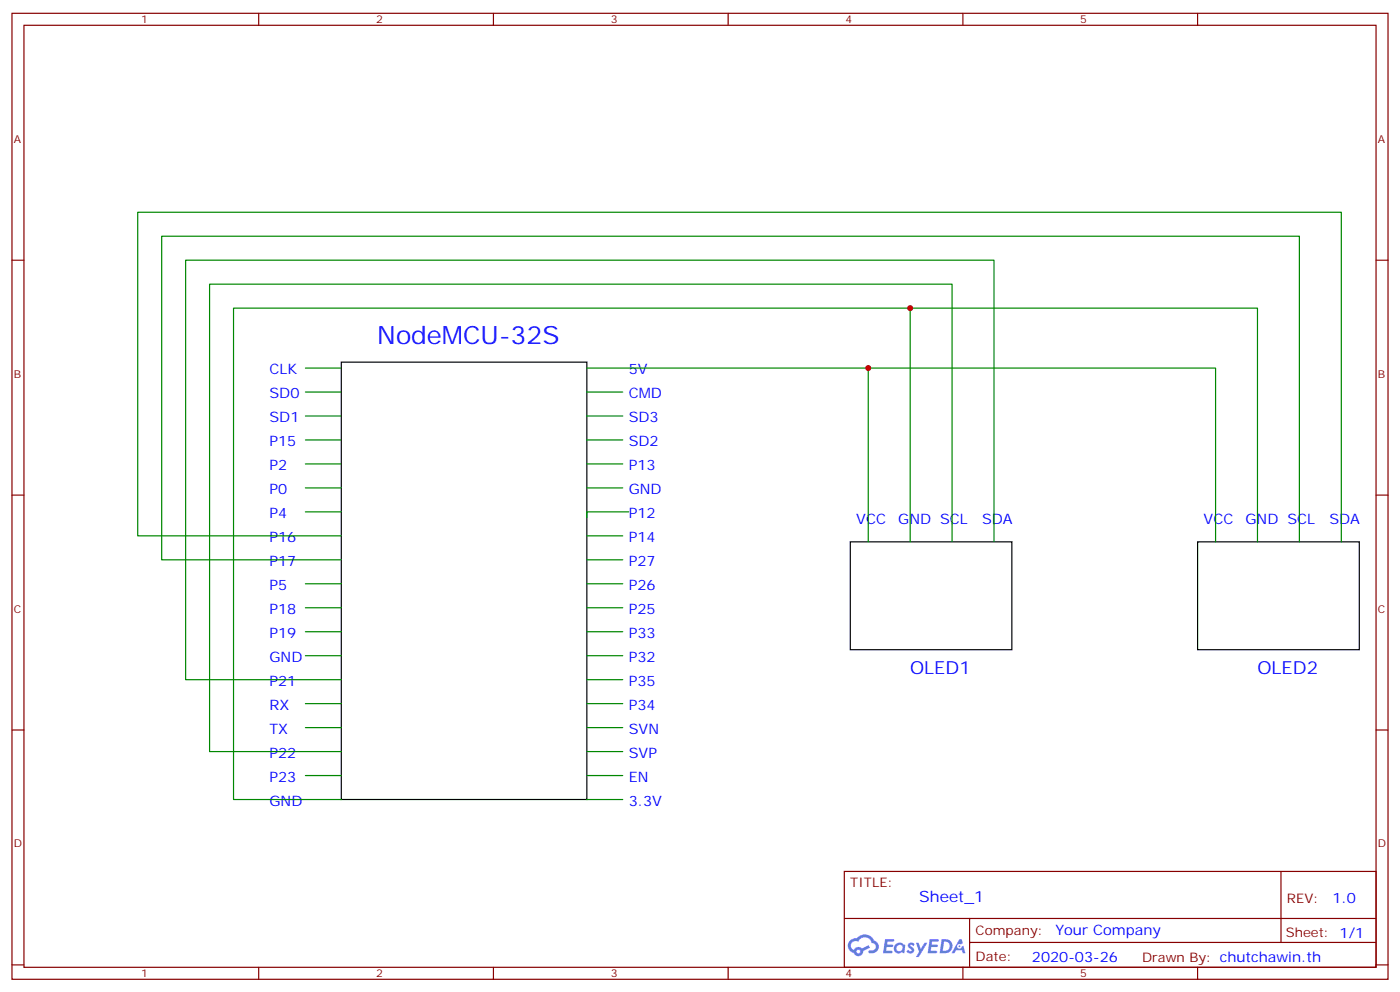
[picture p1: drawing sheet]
<svg xmlns="http://www.w3.org/2000/svg" width="412mm" height="292mm" viewBox="0 0 412 292" stroke-linecap="round" stroke-linejoin="round" font-family="sans-serif">
<path d="M100.5 106.6h72.4v128.7h-72.4zM250.5 159.5h47.6v31.7h-47.6zM352.8 159.5h47.6v31.7h-47.6z" fill="none" stroke="#000" stroke-width=".35"/>
<g fill="none" stroke="#870000" stroke-width=".35">
<path d="M3.5 3.9h405.4v284.4h-405.4zM7.1 7.4h398.2v277.3h-398.2zM76.2 3.9v3.5M145.3 3.9v3.5M214.5 3.9v3.5M283.6 3.9v3.5M352.8 3.9v3.5M3.5 76.6h3.6M405.3 76.6h3.6M3.5 145.7h3.6M405.3 145.7h3.6M3.5 214.9h3.6"/>
<path d="M405.3 214.9h3.6M248.7 256.5h156.6v28.2h-156.6zM377.3 256.5v20.9M248.7 270.4h156.5M285.6 277.4h119.6M285.6 270.4v14.1M3.5 284h3.6M76.2 284.7v3.6M145.3 284.7v3.6M214.5 284.7v3.6M283.6 284.7v3.6M352.8 284.7v3.6"/>
<path d="M405.3 284h3.6"/>
</g>
<g fill="#5487ff">
<path d="M267.7 277.7a1.22 1.22 0 0 1 1.7 .2l-.4 .6a.47 .47 0 0 0-.3-.4 .47 .47 0 0 0-.5 .2l.1 .2a1.14 1.14 0 0 1 .8 1.8 1.14 1.14 0 0 1-1.9 0l-.2-.2 .5-.6 .7 .5a.29 .29 0 0 0 .3-.3 .29 .29 0 0 0-.2-.3 1.04 1.04 0 0 1-.6-1.7z"/>
<path d="M260.7 276.4h2.4l.3 .2-.2 .5-1.8 .1-.1 .8h1.5l.3 .4-.3 .4h-1.6l-.2 1.1h1.7l.2 .3-.2 .3-2.6 .1z"/>
<path d="M273.8 276.4h2.4l.3 .2-.1 .5-1.8 .1-.2 .8h1.6l.3 .4-.4 .4h-1.6l-.1 1.1h1.7l.2 .3-.2 .3-2.6 .1z"/>
<path d="M282.6 276.4h.7l.3 1.3-.6 .3a.69 .69 0 0 0-1 .3 .69 .69 0 0 0 .4 .9 .69 .69 0 0 0 .9-.6l.5-.2 .6 2.2h-.8l-.2-.9h-1.8l-.5 .9h-.8z"/>
<path d="M269.8 277.5h.8l.6 1.8 1.1-1.8h.9l-2.6 4.2h-.8l.9-1.5z"/>
<path d="M277.4 276.4l-.6 4.2h1.3a2.11 2.11 0 0 0 2.5-2.1 2.11 2.11 0 0 0-2.5-2.1zM278.1 277.2a1.39 1.39 0 0 1 1.7 1.4 1.39 1.39 0 0 1-1.8 1.3h-.3z"/>
<path d="M263.7 278.1a1.54 1.54 0 0 0-.1 2.1 1.54 1.54 0 0 0 2.2 .1l.6 .3 .3-2.3-.2-.3h-.4a1.49 1.49 0 0 0-2.4 .1zM264 279.1a.94 .94 0 0 1 1.8 0 .94 .94 0 0 1-1.8 0z"/>
<path d="M250.4 276.8a2.18 2.18 0 0 0 1.1 3.7 1.44 1.44 0 0 0 1.6 .9 1.44 1.44 0 0 0 1.2-1.4l2-1-.5-.8-1.9 1a1.47 1.47 0 0 0-2.4 .4 1.39 1.39 0 0 1-.7-1.9 1.39 1.39 0 0 1 2-.5 2.12 2.12 0 0 1 2.2-1.3 2.12 2.12 0 0 1 1.9 1.7 1.14 1.14 0 0 1 1.1 1.4 1.14 1.14 0 0 1-1.7 .7 .43 .43 0 0 0-.5 .4 .43 .43 0 0 0 .4 .5 1.98 1.98 0 0 0 2.5-1.2 1.98 1.98 0 0 0-1.2-2.6 3.1 3.1 0 0 0-5.3-.6l-.9 .1zM252.3 280.1a.55 .55 0 0 1 1.1 0 .55 .55 0 0 1-1.1 0z"/>
<circle cx="282.6" cy="278.5" r=".26"/>
</g>
<g fill="none" stroke="#008700" stroke-width=".35">
<path d="M268.1 90.7v68.8M90 115.4h10.5M90 108.3h10.5M172.9 108.3h82.9v51.2M172.9 115.4h10.5M255.8 108.3h102.3v51.2M90 136.6h10.5M90 129.5h10.5M90 122.4h10.5M172.9 136.6h10.5M172.9 129.5h10.5M172.9 122.4h10.5"/>
<path d="M90 150.7h10.5M90 143.6h10.5M100.5 157.7h-59.9v-95.2h354.5v97M172.9 143.6h10.5M172.9 157.7h10.5M185.2 150.7h-12.3v1.7M280.5 159.5v-75.9h-218.8v137.6h38.8M292.8 159.5v-82.9h-238.1v123.5h45.8M370.4 159.5v-68.8h-301.6v144.6h31.7M382.8 159.5v-90h-335.2v95.3h52.9M90 178.9h10.5M90 171.8h10.5"/>
<path d="M172.9 178.9h10.5M172.9 171.8h10.5M172.9 164.8h10.5M90 193h10.5M90 185.9h10.5M172.9 185.9h10.5M172.9 193h10.5M90 214.2h10.5M90 207.1h10.5M172.9 214.2h10.5M172.9 207.1h10.5M172.9 200.1h10.5"/>
<path d="M90 228.3h10.5M172.9 228.3h10.5M172.9 221.2h10.5M172.9 235.3h10.5"/>
</g>
<g fill="#c00">
<circle cx="255.8" cy="108.3" r=".88"/>
<circle cx="268.1" cy="90.7" r=".88"/>
</g>
<text font-size="7.4" fill="#00f" x="111.1" y="101.3">NodeMCU-32S</text>
<g font-size="5.3" fill="#00f">
<text x="268.1" y="198.3">OLED1</text>
<text x="370.4" y="198.3">OLED2</text>
</g>
<text font-size="4.6" fill="#00f" x="270.8" y="265.5">Sheet_1</text>
<g font-size="4.2" fill="#00f">
<text x="79.4" y="110.1">CLK</text>
<text x="185.2" y="110.1">5V</text>
<text x="79.4" y="117.2">SD0</text>
<text x="185.2" y="117.2">CMD</text>
<text x="79.4" y="124.2">SD1</text>
<text x="185.2" y="124.2">SD3</text>
<text x="79.4" y="131.3">P15</text>
<text x="185.2" y="131.3">SD2</text>
<text x="79.4" y="138.3">P2</text>
<text x="185.2" y="138.3">P13</text>
<text x="79.4" y="145.4">P0</text>
<text x="185.2" y="145.4">GND</text>
<text x="79.4" y="152.4">P4</text>
<text x="185.2" y="152.4">P12</text>
<text x="252.2" y="154.2">VCC</text>
<text x="264.6" y="154.2">GND SCL</text>
<text x="289.3" y="154.2">SDA</text>
<text x="354.5" y="154.2">VCC</text>
<text x="366.9" y="154.2">GND SCL</text>
<text x="391.6" y="154.2">SDA</text>
<text x="79.4" y="159.5">P16</text>
<text x="185.2" y="159.5">P14</text>
<text x="79.4" y="166.5">P17</text>
<text x="185.2" y="166.5">P27</text>
<text x="79.4" y="173.6">P5</text>
<text x="185.2" y="173.6">P26</text>
<text x="79.4" y="180.7">P18</text>
<text x="185.2" y="180.7">P25</text>
<text x="79.4" y="187.7">P19</text>
<text x="185.2" y="187.7">P33</text>
<text x="79.4" y="194.8">GND</text>
<text x="185.2" y="194.8">P32</text>
<text x="79.4" y="201.8">P21</text>
<text x="185.2" y="201.8">P35</text>
<text x="79.4" y="208.9">RX</text>
<text x="185.2" y="208.9">P34</text>
<text x="79.4" y="215.9">TX</text>
<text x="185.2" y="215.9">SVN</text>
<text x="79.4" y="223">P22</text>
<text x="185.2" y="223">SVP</text>
<text x="79.4" y="230">P23</text>
<text x="185.2" y="230">EN</text>
<text x="79.4" y="237.1">GND</text>
<text x="185.2" y="237.1">3.3V</text>
<text x="392.5" y="265.8">1.0</text>
<text x="310.9" y="275.3">Your Company</text>
<text x="304" y="283.1">2020-03-26</text>
</g>
<g font-size="3.9" fill="#800">
<text x="250.5" y="261.1">TITLE:</text>
<text x="379.1" y="265.8">REV:</text>
<text x="287.4" y="275.3">Company:</text>
<text x="378.7" y="275.9">Sheet: 1/1</text>
<text x="287.4" y="283">Date:</text>
<text x="336.4" y="283.1">Drawn By: chutchawin.th</text>
</g>
<g font-size="3.2" fill="#800">
<text x="41.6" y="6.9">1</text>
<text x="110.8" y="6.9">2</text>
<text x="179.9" y="6.9">3</text>
<text x="249.1" y="6.9">4</text>
<text x="318.2" y="6.9">5</text>
<text x="4.1" y="42">A</text>
<text x="405.9" y="42">A</text>
<text x="4.1" y="111.2">B</text>
<text x="405.9" y="111.2">B</text>
<text x="4.1" y="180.3">C</text>
<text x="405.9" y="180.3">C</text>
<text x="4.1" y="249.4">D</text>
<text x="405.9" y="249.4">D</text>
<text x="41.6" y="287.7">1</text>
<text x="110.8" y="287.7">2</text>
<text x="179.9" y="287.7">3</text>
<text x="249.1" y="287.7">4</text>
<text x="318.2" y="287.7">5</text>
</g>
</svg>
